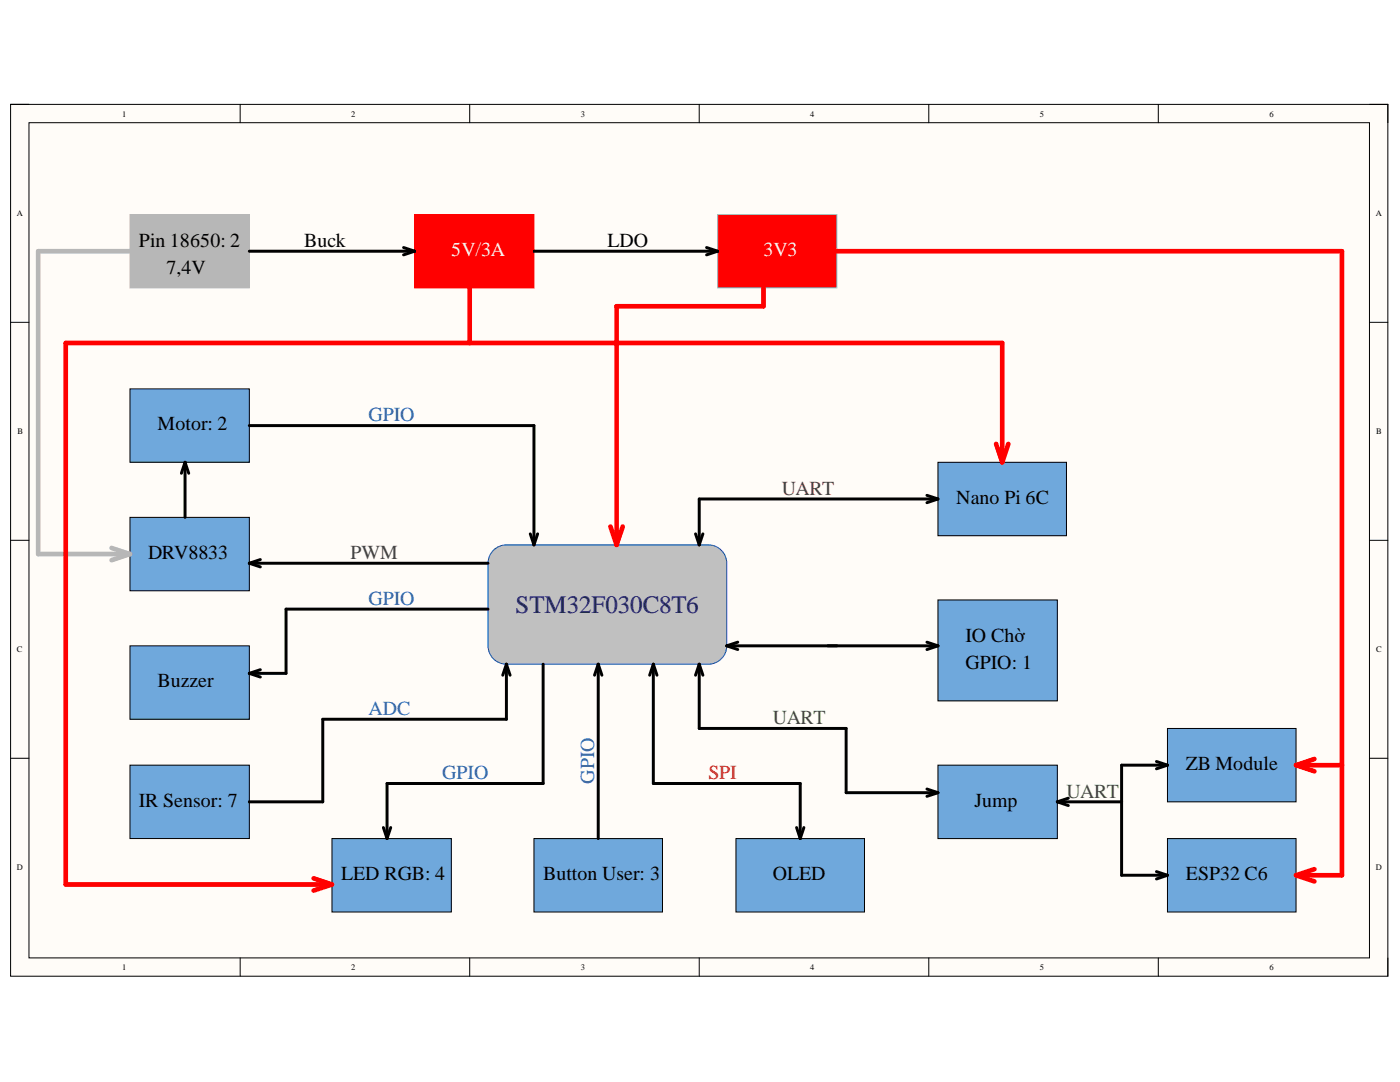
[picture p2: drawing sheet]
<svg xmlns="http://www.w3.org/2000/svg" width="279mm" height="216mm" viewBox="0 0 279 216" stroke-linecap="round" stroke-linejoin="round" font-family="sans-serif">
<path d="M2.1 20.8h274.9v174h-274.9z" fill-rule="evenodd" fill="#fffcf8"/>
<path d="M2.1 20.8h274.9v174h-274.9z" fill="none" stroke="#000" stroke-width=".2"/>
<path d="M5.8 24.5h267.5v166.6h-267.5z" fill-rule="evenodd" fill="#fffcf8"/>
<g fill="none" stroke="#000" stroke-width=".2">
<path d="M2.1 20.8h3.7M5.8 24.5h267.5v166.6h-267.5zM47.9 20.8v3.7M93.7 20.8v3.7M139.5 20.8v3.7M185.4 20.8v3.7M231.2 20.8v3.7M273.3 20.8h3.7v3.7M2.1 64.3h3.7M273.3 64.3h3.7M2.1 107.8h3.7M273.3 107.8h3.7"/>
<path d="M2.1 151.3h3.7M273.3 151.3h3.7M47.9 191.1v3.7M93.7 191.1v3.7M139.5 191.1v3.7M185.4 191.1v3.7M231.2 191.1v3.7M277 191.1v3.7"/>
</g>
<path d="M98.5 109.8a3.7 3.7 0 0 1 2.6-1.1h40.3a3.7 3.7 0 0 1 3.6 3.7v16.5a3.7 3.7 0 0 1-3.6 3.6h-40.3a3.7 3.7 0 0 1-3.7-3.6v-16.5a3.7 3.7 0 0 1 1.1-2.6z" fill="#c0c0c0"/>
<path d="M98.5 109.8a3.7 3.7 0 0 1 2.6-1.1h40.3a3.7 3.7 0 0 1 3.6 3.7v16.5a3.7 3.7 0 0 1-3.6 3.6h-40.3a3.7 3.7 0 0 1-3.7-3.6v-16.5a3.7 3.7 0 0 1 1.1-2.6z" fill="none" stroke="#00f" stroke-width=".2"/>
<path d="M25.9 152.7h23.9v14.6h-23.9z" fill-rule="evenodd" fill="#6fa8dc"/>
<path d="M25.9 152.7h23.9v14.6h-23.9z" fill="none" stroke="#000" stroke-width=".2"/>
<path d="M66.2 167.3h23.9v14.7h-23.9z" fill-rule="evenodd" fill="#6fa8dc"/>
<path d="M66.2 167.3h23.9v14.7h-23.9z" fill="none" stroke="#000" stroke-width=".2"/>
<path d="M106.6 167.3h25.6v14.7h-25.6z" fill-rule="evenodd" fill="#6fa8dc"/>
<path d="M106.6 167.3h25.6v14.7h-25.6z" fill="none" stroke="#000" stroke-width=".2"/>
<path d="M25.9 128.9h23.9v14.6h-23.9z" fill-rule="evenodd" fill="#6fa8dc"/>
<path d="M25.9 128.9h23.9v14.6h-23.9z" fill="none" stroke="#000" stroke-width=".2"/>
<path d="M25.9 103.2h23.9v14.7h-23.9z" fill-rule="evenodd" fill="#6fa8dc"/>
<path d="M25.9 103.2h23.9v14.7h-23.9z" fill="none" stroke="#000" stroke-width=".2"/>
<path d="M25.9 77.6h23.9v14.6h-23.9z" fill-rule="evenodd" fill="#6fa8dc"/>
<path d="M25.9 77.6h23.9v14.6h-23.9z" fill="none" stroke="#000" stroke-width=".2"/>
<path d="M187.2 119.7h23.8v20.2h-23.8z" fill-rule="evenodd" fill="#6fa8dc"/>
<path d="M187.2 119.7h23.8v20.2h-23.8z" fill="none" stroke="#000" stroke-width=".2"/>
<path d="M146.9 167.3h25.6v14.7h-25.6z" fill-rule="evenodd" fill="#6fa8dc"/>
<path d="M146.9 167.3h25.6v14.7h-25.6z" fill="none" stroke="#000" stroke-width=".2"/>
<path d="M187.2 92.2h25.6v14.7h-25.6z" fill-rule="evenodd" fill="#6fa8dc"/>
<path d="M187.2 92.2h25.6v14.7h-25.6z" fill="none" stroke="#000" stroke-width=".2"/>
<path d="M187.2 152.7h23.8v14.6h-23.8z" fill-rule="evenodd" fill="#6fa8dc"/>
<path d="M187.2 152.7h23.8v14.6h-23.8z" fill="none" stroke="#000" stroke-width=".2"/>
<path d="M233 167.3h25.7v14.7h-25.7z" fill-rule="evenodd" fill="#6fa8dc"/>
<path d="M233 167.3h25.7v14.7h-25.7z" fill="none" stroke="#000" stroke-width=".2"/>
<path d="M233 145.4h25.7v14.6h-25.7z" fill-rule="evenodd" fill="#6fa8dc"/>
<path d="M233 145.4h25.7v14.6h-25.7z" fill="none" stroke="#000" stroke-width=".2"/>
<g fill="none" stroke="#000" stroke-width=".59">
<path d="M36.9 92.2v11M36.9 92.2l-.7 2.2M36.9 92.2l.8 2.2M49.8 84.9h56.8v23.8M185 98.8l2.2 .8M187.2 99.6h-47.7v9.1M187.2 99.6l-2.2 .7M49.8 112.4h47.6M49.8 112.4l2.2 .7M52 111.7l-2.2 .7M105.8 106.5l.8 2.2M107.3 106.5l-.7 2.2"/>
<path d="M138.8 106.5l.7 2.2M140.3 106.5l-.8 2.2M49.8 134.4l2.2 .7M52 133.6l-2.2 .8M97.4 121.5h-40.3v12.9h-7.3M101.1 132.5v11h-36.7v16.5h-14.6M101.1 132.5l-.8 2.2M101.1 132.5l.7 2.2M108.4 132.5v23.8h-31.2v11M119.4 132.5v34.8M119.4 132.5l-.7 2.2M119.4 132.5l.7 2.2"/>
<path d="M130.4 132.5v23.8h29.3v11M130.4 132.5l-.7 2.2M130.4 132.5l.7 2.2M139.5 132.5v12.9h29.4v12.8h18.3M139.5 132.5l-.7 2.2M139.5 132.5l.8 2.2M145 128.9h42.2M145 128.9l2.2 .7M147.2 128.1l-2.2 .8M185 128.1l2.2 .8M187.2 128.9l-2.2 .7M185 157.4l2.2 .8"/>
<path d="M187.2 158.2l-2.2 .7M211 160h12.8M211 160l2.2 .7M213.2 159.3l-2.2 .7M230.8 151.9l2.2 .8M233 152.7h-9.2v21.9h9.2M233 152.7l-2.2 .7M76.5 165.1l.7 2.2M78 165.1l-.8 2.2M159 165.1l.7 2.2M160.4 165.1l-.7 2.2M230.8 173.9l2.2 .7"/>
<path d="M233 174.6l-2.2 .8"/>
</g>
<path d="M25.9 42.8h23.9v14.7h-23.9z" fill-rule="evenodd" fill="#b7b7b7"/>
<path d="M25.9 42.8h23.9v14.7h-23.9z" fill="none" stroke="#b7b7b7" stroke-width=".2"/>
<path d="M82.7 42.8h23.9v14.7h-23.9z" fill-rule="evenodd" fill="#f00"/>
<path d="M82.7 42.8h23.9v14.7h-23.9z" fill="none" stroke="#f00" stroke-width=".2"/>
<path d="M143.2 42.8h23.8v14.7h-23.8z" fill-rule="evenodd" fill="#f00"/>
<path d="M143.2 42.8h23.8v14.7h-23.8z" fill="none" stroke="#a2c4c9" stroke-width=".2"/>
<path d="M49.8 50.1h32.9M80.5 49.4l2.2 .7M82.7 50.1l-2.2 .8M106.6 50.1h36.6M141 49.4l2.2 .7M143.2 50.1l-2.2 .8" fill="none" stroke="#000" stroke-width=".59"/>
<path d="M25.9 50.1h-18.3v60.5h18.3M22.3 109.3l3.6 1.3M25.9 110.6l-3.6 1.2" fill="none" stroke="#b7b7b7" stroke-width=".93"/>
<g fill="none" stroke="#f00" stroke-width=".93">
<path d="M93.7 57.5v10.9M152.4 57.5v3.6h-29.3v47.6M167 50.1h100.8v124.5h-9.1M198.8 88.6l1.2 3.6M200 92.2v-23.8h-186.9v108.1h53.1M201.2 88.6l-1.2 3.6M121.8 105.1l1.3 3.6M124.3 105.1l-1.2 3.6M258.7 152.7h9.1M258.7 152.7l3.6 1.2M262.3 151.5l-3.6 1.2M62.6 175.3l3.6 1.2"/>
<path d="M66.2 176.5l-3.6 1.2M258.7 174.6l3.6 1.3M262.3 173.4l-3.6 1.2"/>
</g>
<text font-size="5" fill="#000080" x="102.9" y="122.3">STM32F030C8T6</text>
<g font-size="4">
<text x="27.7" y="49.3">Pin 18650: 2</text>
<text x="60.7" y="49.3">Buck</text>
<text x="121.3" y="49.3">LDO</text>
<text x="33.2" y="54.8">7,4V</text>
<text x="31.5" y="85.9">Motor: 2</text>
<text x="190.8" y="100.6">Nano Pi 6C</text>
<text x="29.6" y="111.6">DRV8833</text>
<text x="192.7" y="128">IO Chờ</text>
<text x="31.5" y="137.2">Buzzer</text>
<text x="192.7" y="133.5">GPIO: 1</text>
<text x="236.7" y="153.6">ZB Module</text>
<text x="27.7" y="161">IR Sensor: 7</text>
<text x="194.5" y="161">Jump</text>
<text x="68.1" y="175.6">LED RGB: 4</text>
<text x="108.4" y="175.6">Button User: 3</text>
<text x="154.2" y="175.6">OLED</text>
<text x="236.7" y="175.6">ESP32 C6</text>
</g>
<g font-size="4" fill="#f3f3f3">
<text x="90.1" y="51.1">5V/3A</text>
<text x="152.4" y="51.1">3V3</text>
</g>
<g font-size="4" fill="#15c">
<text x="73.6" y="84.1">GPIO</text>
<text x="73.6" y="120.7">GPIO</text>
<text x="73.6" y="142.7">ADC</text>
<text x="88.3" y="155.5">GPIO</text>
<text x="118.5" y="156.3" transform="rotate(-90 118.5 156.3)">GPIO</text>
</g>
<text font-size="4" fill="#783f04" x="156" y="98.7">UART</text>
<text font-size="4" fill="#434343" x="69.9" y="111.6">PWM</text>
<g font-size="4" fill="#38761d">
<text x="154.2" y="144.5">UART</text>
<text x="212.8" y="159.1">UART</text>
</g>
<text font-size="4" fill="#a61c00" x="141.4" y="155.5">SPI</text>
<g font-size="1.7">
<text x="24.4" y="23.2">1</text>
<text x="70.1" y="23.2">2</text>
<text x="115.9" y="23.2">3</text>
<text x="161.7" y="23.2">4</text>
<text x="207.5" y="23.2">5</text>
<text x="253.3" y="23.2">6</text>
<text x="3.4" y="43.1">A</text>
<text x="274.6" y="43.1">A</text>
<text x="3.5" y="86.6">B</text>
<text x="274.6" y="86.6">B</text>
<text x="3.4" y="130.1">C</text>
<text x="274.6" y="130.1">C</text>
<text x="3.4" y="173.6">D</text>
<text x="274.6" y="173.6">D</text>
<text x="24.4" y="193.5">1</text>
<text x="70.1" y="193.5">2</text>
<text x="115.9" y="193.5">3</text>
<text x="161.7" y="193.5">4</text>
<text x="207.5" y="193.5">5</text>
<text x="253.3" y="193.5">6</text>
</g>
</svg>
